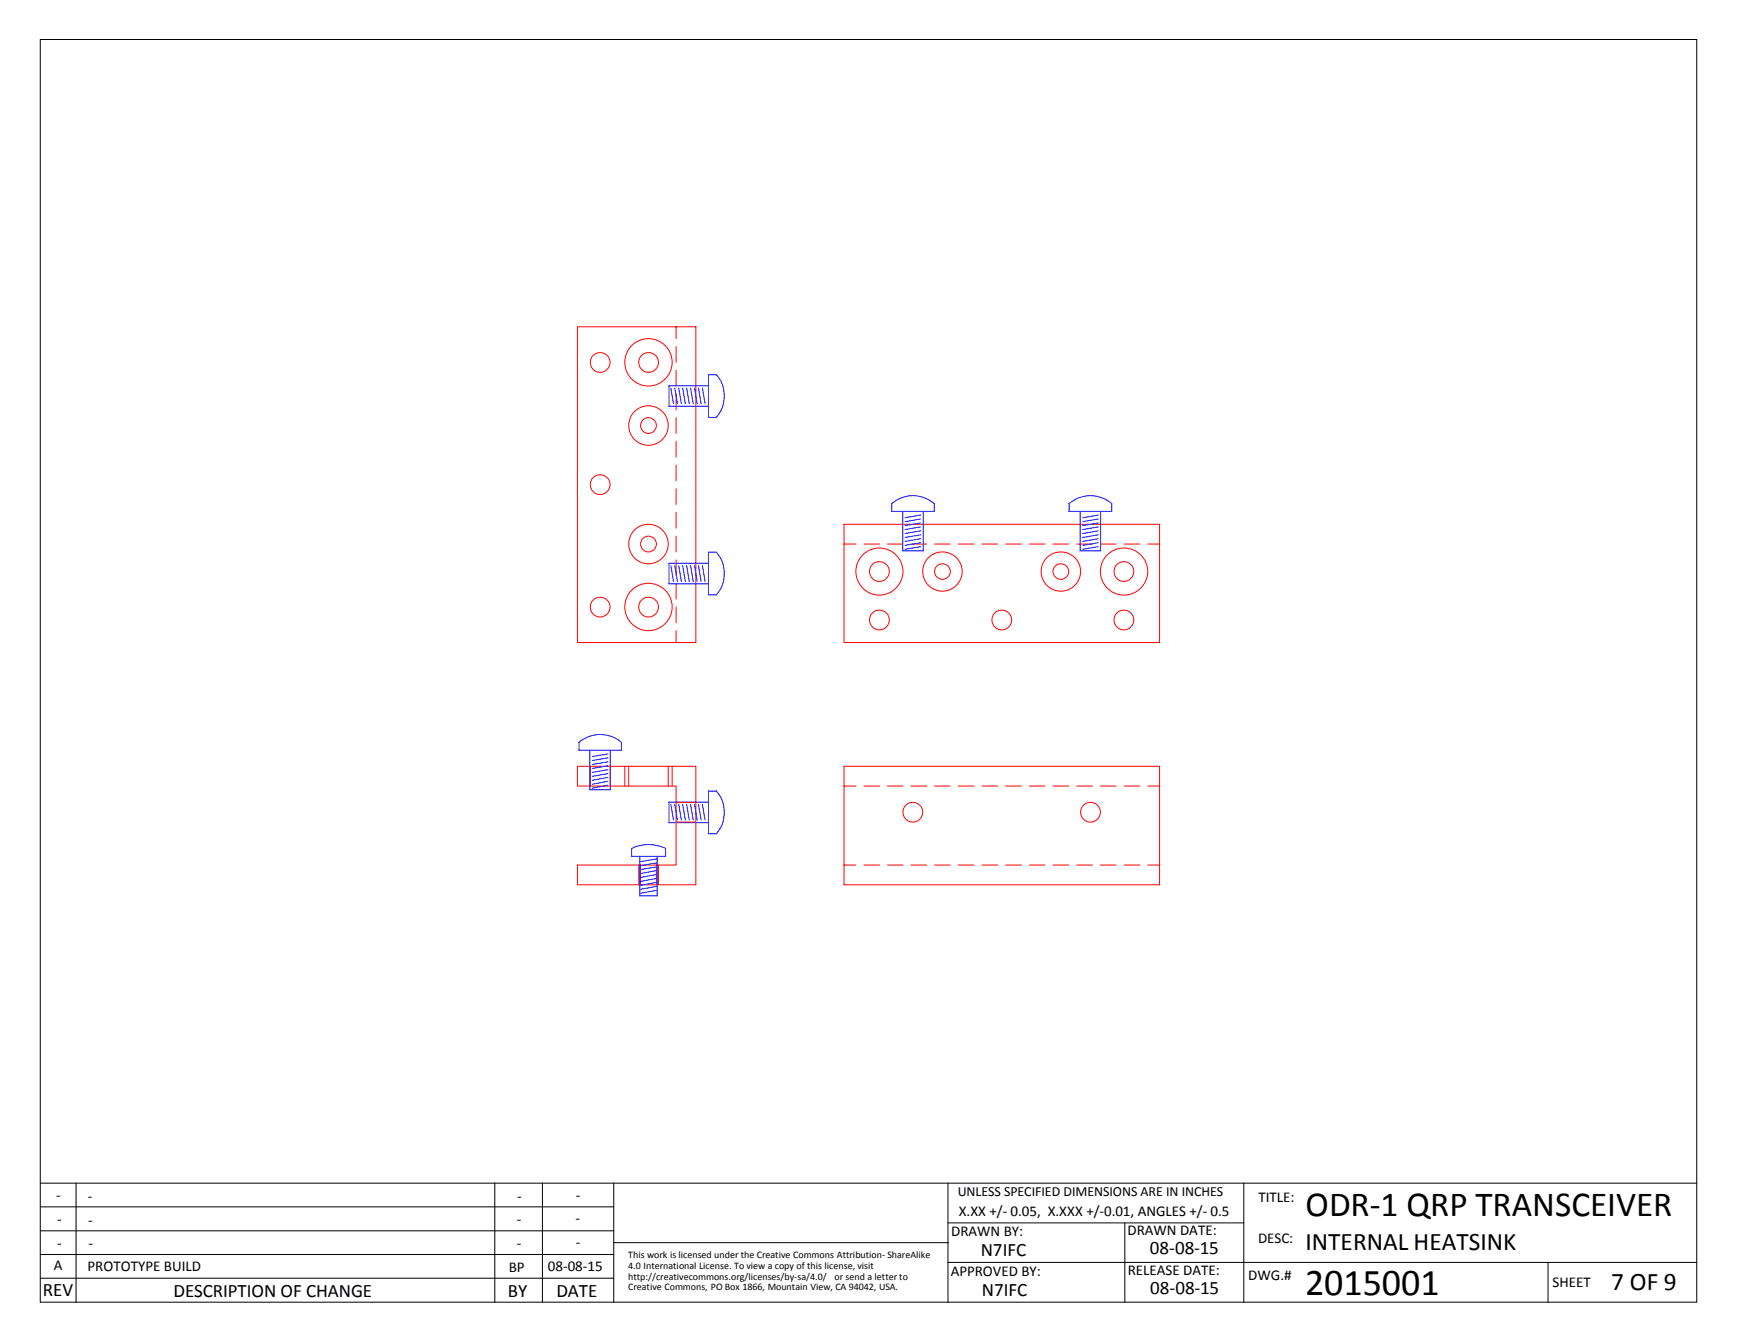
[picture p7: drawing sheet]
<svg xmlns="http://www.w3.org/2000/svg" width="279mm" height="216mm" viewBox="0 0 279 216" stroke-linecap="round" stroke-linejoin="round" font-family="sans-serif">
<g fill="none" stroke="#000" stroke-width=".16">
<path d="M6.5 6.3h266.4v203h-266.4zM6.5 197.9h92.2M6.5 194h92.2M6.5 190.2h266.4M12.2 190.2v19.1M79.6 190.2v19.1M87.2 190.2v19.1M98.7 190.2v19.1M98.7 199.8h53.8M152.5 196.6h47.6M152.5 190.2v19.1M180.9 196.6v12.7"/>
<path d="M200.1 190.2v19.1M6.5 205.5h92.2M6.5 201.7h92.2M152.5 202.9h120.4M249 202.9v6.4"/>
</g>
<g fill="none" stroke="#f00" stroke-width=".16">
<path d="M92.9 52.5h19v50.8h-19zM108.8 52.5v1.9M108.8 55.7v2.6M108.8 59.5v2.6M108.8 63.3v2.6M108.8 67.1v2.6M108.8 71v2.5M108.8 74.8v2.5M108.8 78.6v2.5M108.8 82.4v2.5M108.8 86.2v2.5M108.8 90v2.5"/>
<path d="M108.8 93.8v2.5M108.8 97.6v2.5M135.8 84.3h50.7v19h-50.7zM135.8 87.5h1.9M138.9 87.5h2.6M142.7 87.5h2.5M146.5 87.5h2.6M150.3 87.5h2.6M154.1 87.5h2.6M157.9 87.5h2.6M161.8 87.5h2.5M165.6 87.5h2.5"/>
<path d="M169.4 87.5h2.5M173.2 87.5h2.5M177 87.5h2.5M180.8 87.5h2.5M184.6 87.5h1.9M108.8 101.4v1.9M92.9 123.2h19v19h-19v-3.1h15.9v-12.7h-15.9zM95 123.2v3.2M98.1 123.2v3.2M100.5 123.2v3.2M101.1 123.2v3.2M102.7 139.1v3.1"/>
<path d="M103 139.1v3.1M105.6 139.1v3.1M105.9 139.1v3.1M107.5 123.2v3.2M108.1 123.2v3.2M108.8 129h3.1M108.8 132.2h3.1M135.8 123.2h50.7v19h-50.7zM135.8 126.4h1.9M135.8 139.1h1.9M138.9 126.4h2.6M138.9 139.1h2.6"/>
<path d="M142.7 126.4h2.5M142.7 139.1h2.5M146.5 126.4h2.6M146.5 139.1h2.6M150.3 126.4h2.6M150.3 139.1h2.6M154.1 126.4h2.6M154.1 139.1h2.6M157.9 126.4h2.6M157.9 139.1h2.6M161.8 126.4h2.5M161.8 139.1h2.5"/>
<path d="M165.6 126.4h2.5M165.6 139.1h2.5M169.4 126.4h2.5M169.4 139.1h2.5M173.2 126.4h2.5M173.2 139.1h2.5M177 126.4h2.5M177 139.1h2.5M180.8 126.4h2.5M180.8 139.1h2.5M184.6 126.4h1.9M184.6 139.1h1.9"/>
<circle cx="96.5" cy="58.3" r="1.6"/>
<circle cx="104.3" cy="58.2" r="3.8"/>
<circle cx="104.3" cy="58.3" r="1.6"/>
<circle cx="96.5" cy="77.9" r="1.6"/>
<circle cx="104.3" cy="68.4" r="3.2"/>
<circle cx="104.3" cy="68.4" r="1.27"/>
<circle cx="96.5" cy="97.6" r="1.6"/>
<circle cx="104.3" cy="87.5" r="3.2"/>
<circle cx="104.3" cy="87.5" r="1.27"/>
<circle cx="104.3" cy="97.6" r="3.8"/>
<circle cx="104.3" cy="97.6" r="1.6"/>
<circle cx="141.4" cy="99.7" r="1.6"/>
<circle cx="141.4" cy="91.9" r="1.6"/>
<circle cx="141.5" cy="91.9" r="3.8"/>
<circle cx="151.6" cy="91.9" r="3.2"/>
<circle cx="151.6" cy="91.9" r="1.26"/>
<circle cx="161.1" cy="99.7" r="1.6"/>
<circle cx="170.7" cy="91.9" r="3.2"/>
<circle cx="170.7" cy="91.9" r="1.26"/>
<circle cx="180.8" cy="91.9" r="1.6"/>
<circle cx="180.8" cy="99.7" r="1.6"/>
<circle cx="180.8" cy="91.9" r="3.8"/>
<circle cx="146.8" cy="130.6" r="1.6"/>
<circle cx="175.4" cy="130.6" r="1.6"/>
</g>
<g fill="none" stroke="#00f" stroke-width=".16">
<path d="M107.9 62.4l.4 2.5M108.5 62.4l.5 2.5M109.2 62.4l.4 2.5M109.8 62.4l.4 2.5M110.4 62.4l.5 2.5M111.1 62.4l.4 2.5M111.7 62.4l.4 2.5M112.4 62.4l.4 2.5M113 62.4l.4 2.5M114 60.2h1.2a5.3 5.3 0 0 1 0 6.9h-1.2zM114 62h-6.4v3.3h6.4M107.9 90.9l.4 2.6"/>
<path d="M108.5 90.9l.5 2.6M109.2 90.9l.4 2.6M109.8 90.9l.4 2.6M110.4 90.9l.5 2.6M111.1 90.9l.4 2.6M111.7 90.9l.4 2.6M112.4 90.9l.4 2.6M113 90.9l.4 2.6M114 88.8h1.2a5.3 5.3 0 0 1 0 6.8h-1.2zM114 90.6h-6.4v3.3h6.4M143.4 80.9a5.3 5.3 0 0 1 6.9 0v1.3h-6.9zM145.2 82.2v6.4h3.3v-6.4"/>
<path d="M148.1 87.9l-2.5 .4M148.1 86.6l-2.5 .4M148.1 85.3l-2.5 .5M148.1 84.1l-2.5 .4M148.1 82.8l-2.5 .4M148.1 83.4l-2.5 .5M148.1 84.7l-2.5 .4M148.1 86l-2.5 .4M148.1 87.2l-2.5 .5M172 80.9a5.3 5.3 0 0 1 6.8 0v1.3h-6.8zM173.7 82.2v6.4h3.3v-6.4M176.7 87.9l-2.5 .4"/>
<path d="M176.7 86.6l-2.5 .4M176.7 85.3l-2.5 .5M176.7 84.1l-2.5 .4M176.7 82.8l-2.5 .4M176.7 83.4l-2.5 .5M176.7 84.7l-2.5 .4M176.7 86l-2.5 .4M176.7 87.2l-2.5 .5M93.1 119.3a5.2 5.2 0 0 1 6.8 0v1.3h-6.8zM94.9 120.6v6.4h3.3v-6.4M97.8 126.2l-2.5 .5M97.8 125l-2.5 .4"/>
<path d="M97.8 123.7l-2.5 .5M97.8 122.5l-2.5 .4M97.8 121.2l-2.5 .4M97.8 121.8l-2.5 .5M97.8 123.1l-2.5 .4M97.8 124.4l-2.5 .4M97.8 125.6l-2.5 .5M101.6 136.4a6.2 6.2 0 0 1 5.5 0v1.3h-5.5zM102.9 137.7v6.3h2.8v-6.3M105.6 139.4l-2.5 .4M105.6 138.1l-2.5 .4M105.6 138.7l-2.5 .4"/>
<path d="M105.6 140l-2.5 .4M107.9 129.3l.4 2.5M108.5 129.3l.5 2.5M109.2 129.3l.4 2.5M109.8 129.3l.4 2.5M110.4 129.3l.5 2.5M111.1 129.3l.4 2.5M111.7 129.3l.4 2.5M112.4 129.3l.4 2.5M113 129.3l.4 2.5M114 127.2h1.2a5.3 5.3 0 0 1 0 6.8h-1.2zM114 128.9h-6.4v3.3h6.4"/>
<path d="M105.6 143.1l-2.5 .5M105.6 141.9l-2.5 .4M105.6 140.6l-2.5 .5M105.6 141.2l-2.5 .5M105.6 142.5l-2.5 .5"/>
</g>
<text font-size="6.1" x="209.9" y="208.1">2015001</text>
<text font-size="5.7" x="210" y="195.5">ODR-1 QRP TRANSCEIVER</text>
<g font-size="4.1">
<text x="210" y="200.9">INTERNAL HEATSINK</text>
<text x="259.2" y="207.4">7 OF 9</text>
</g>
<g font-size="3">
<text x="157.8" y="201.9">N7IFC</text>
<text x="185" y="201.6">08-08-15</text>
<text x="6.9" y="208.4">REV</text>
<text x="27.9" y="208.5">DESCRIPTION OF CHANGE</text>
<text x="81.7" y="208.4">BY</text>
<text x="89.5" y="208.4">DATE</text>
<text x="157.9" y="208.3">N7IFC</text>
<text x="185" y="208">08-08-15</text>
</g>
<g font-size="2.4">
<text x="9" y="192.9">-</text>
<text x="9.2" y="196.8">-</text>
<text x="14.1" y="193">-</text>
<text x="14.2" y="196.9">-</text>
<text x="83.1" y="196.8">-</text>
<text x="83.2" y="193">-</text>
<text x="92.6" y="196.6">-</text>
<text x="92.6" y="192.9">-</text>
<text x="154.2" y="195.5">X.XX +/- 0.05, X.XXX +/-0.01, ANGLES +/- 0.5</text>
<text x="202.4" y="193.2">TITLE:</text>
<text x="9.2" y="200.6">-</text>
<text x="14.2" y="200.7">-</text>
<text x="83.1" y="200.7">-</text>
<text x="92.6" y="200.5">-</text>
<text x="153" y="198.8">DRAWN BY:</text>
<text x="181.4" y="198.6">DRAWN DATE:</text>
<text x="202.4" y="199.8">DESC:</text>
<text x="8.6" y="204.2">A</text>
<text x="14.1" y="204.3">PROTOTYPE BUILD</text>
<text x="81.8" y="204.5">BP</text>
<text x="88.1" y="204.3">08-08-15</text>
<text x="153" y="205.1">APPROVED BY:</text>
<text x="181.4" y="204.9">RELEASE DATE:</text>
<text x="200.8" y="205.7">DWG.#</text>
<text x="249.7" y="206.9">SHEET</text>
</g>
<text font-size="2.2" x="154.1" y="192.3">UNLESS SPECIFIED DIMENSIONS ARE IN INCHES</text>
<g font-size="1.6">
<text x="101" y="202.3">This work is licensed under the Creative Commons Attribution- ShareAlike</text>
<text x="101" y="204">4.0 International License. To view a copy of this license, visit</text>
<text x="101" y="205.7">http://creativecommons.org/licenses/by-sa/4.0/</text>
<text x="101" y="207.4">Creative Commons, PO Box 1866, Mountain View, CA 94042, USA.</text>
<text x="134.2" y="205.7">or send a letter to</text>
</g>
</svg>
